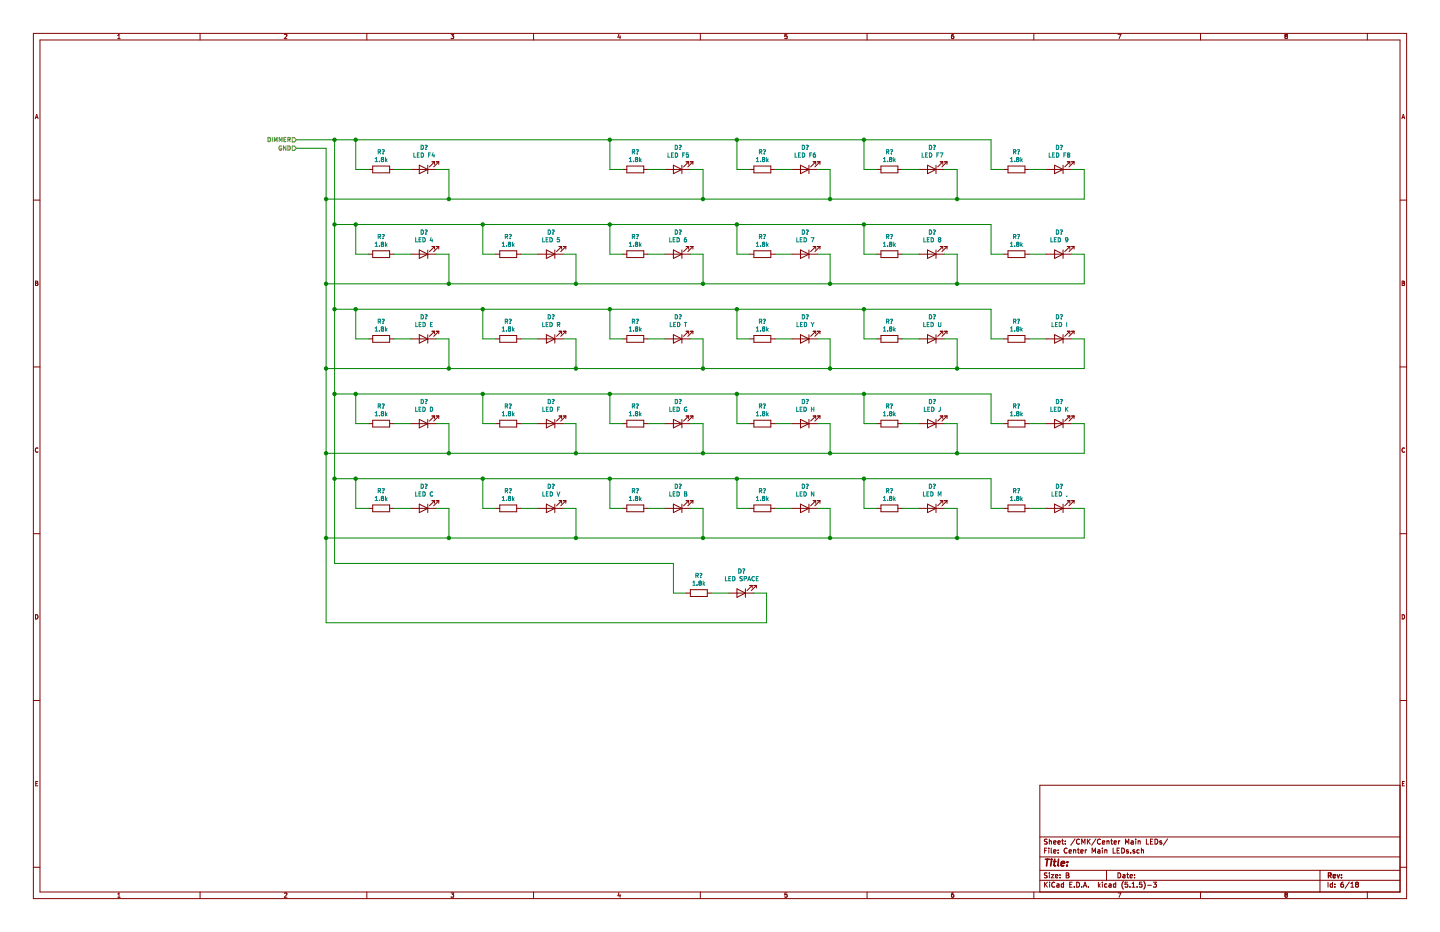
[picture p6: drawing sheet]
EESchema Schematic File Version 4
EELAYER 30 0
EELAYER END
$Descr B 17000 11000
encoding utf-8
Sheet 6 18
Title ""
Date ""
Rev ""
Comp ""
Comment1 ""
Comment2 ""
Comment3 ""
Comment4 ""
$EndDescr
Text HLabel 3500 1650 0    50   Input ~ 0
DIMMER
Text HLabel 3500 1750 0    50   Input ~ 0
GND
$Comp
L Device:R R?
U 1 1
P 4500 2000
AR Path="/5E8C7194/60C027BD/5E9FC203" Ref="R?"  Part="1" 
AR Path="/5E8C755A/5E9909EC/5E9FC203" Ref="R?"  Part="1" 
F 0 "R?" V 4293 2000 50  0000 C CNN
F 1 "1.8k" V 4384 2000 50  0000 C CNN
F 2 "" V 4430 2000 50  0001 C CNN
F 3 "~" H 4500 2000 50  0001 C CNN
	1    4500 2000
	0    1    1    0   
$EndComp
$Comp
L Device:LED D?
U 1 1
P 5000 2000
AR Path="/5E8C7194/60C027BD/5EA00B27" Ref="D?"  Part="1" 
AR Path="/5E8C755A/5E9909EC/5EA00B27" Ref="D?"  Part="1" 
F 0 "D?" H 4993 1745 50  0000 C CNN
F 1 "LED F4" H 4993 1836 50  0000 C CNN
F 2 "" H 5000 2000 50  0001 C CNN
F 3 "~" H 5000 2000 50  0001 C CNN
	1    5000 2000
	-1   0    0    1   
$EndComp
Wire Wire Line
	4650 2000 4850 2000
Wire Wire Line
	5150 2000 5300 2000
Wire Wire Line
	4350 2000 4200 2000
Wire Wire Line
	4200 2000 4200 1650
Wire Wire Line
	5300 2000 5300 2350
$Comp
L Device:R R?
U 1 1
P 7500 2000
AR Path="/5E8C7194/60C027BD/60A6F954" Ref="R?"  Part="1" 
AR Path="/5E8C755A/5E9909EC/60A6F954" Ref="R?"  Part="1" 
F 0 "R?" V 7293 2000 50  0000 C CNN
F 1 "1.8k" V 7384 2000 50  0000 C CNN
F 2 "" V 7430 2000 50  0001 C CNN
F 3 "~" H 7500 2000 50  0001 C CNN
	1    7500 2000
	0    1    1    0   
$EndComp
$Comp
L Device:LED D?
U 1 1
P 8000 2000
AR Path="/5E8C7194/60C027BD/60A6F955" Ref="D?"  Part="1" 
AR Path="/5E8C755A/5E9909EC/60A6F955" Ref="D?"  Part="1" 
F 0 "D?" H 7993 1745 50  0000 C CNN
F 1 "LED F5" H 7993 1836 50  0000 C CNN
F 2 "" H 8000 2000 50  0001 C CNN
F 3 "~" H 8000 2000 50  0001 C CNN
	1    8000 2000
	-1   0    0    1   
$EndComp
Wire Wire Line
	7650 2000 7850 2000
Wire Wire Line
	8150 2000 8300 2000
Wire Wire Line
	7350 2000 7200 2000
Wire Wire Line
	7200 2000 7200 1650
Wire Wire Line
	8300 2000 8300 2350
$Comp
L Device:R R?
U 1 1
P 9000 2000
AR Path="/5E8C7194/60C027BD/5EA03C7C" Ref="R?"  Part="1" 
AR Path="/5E8C755A/5E9909EC/5EA03C7C" Ref="R?"  Part="1" 
F 0 "R?" V 8793 2000 50  0000 C CNN
F 1 "1.8k" V 8884 2000 50  0000 C CNN
F 2 "" V 8930 2000 50  0001 C CNN
F 3 "~" H 9000 2000 50  0001 C CNN
	1    9000 2000
	0    1    1    0   
$EndComp
$Comp
L Device:LED D?
U 1 1
P 9500 2000
AR Path="/5E8C7194/60C027BD/5EA03C82" Ref="D?"  Part="1" 
AR Path="/5E8C755A/5E9909EC/5EA03C82" Ref="D?"  Part="1" 
F 0 "D?" H 9493 1745 50  0000 C CNN
F 1 "LED F6" H 9493 1836 50  0000 C CNN
F 2 "" H 9500 2000 50  0001 C CNN
F 3 "~" H 9500 2000 50  0001 C CNN
	1    9500 2000
	-1   0    0    1   
$EndComp
Wire Wire Line
	9150 2000 9350 2000
Wire Wire Line
	9650 2000 9800 2000
Wire Wire Line
	8850 2000 8700 2000
Wire Wire Line
	8700 2000 8700 1650
Wire Wire Line
	9800 2000 9800 2350
$Comp
L Device:R R?
U 1 1
P 10500 2000
AR Path="/5E8C7194/60C027BD/5EA046F8" Ref="R?"  Part="1" 
AR Path="/5E8C755A/5E9909EC/5EA046F8" Ref="R?"  Part="1" 
F 0 "R?" V 10293 2000 50  0000 C CNN
F 1 "1.8k" V 10384 2000 50  0000 C CNN
F 2 "" V 10430 2000 50  0001 C CNN
F 3 "~" H 10500 2000 50  0001 C CNN
	1    10500 2000
	0    1    1    0   
$EndComp
$Comp
L Device:LED D?
U 1 1
P 11000 2000
AR Path="/5E8C7194/60C027BD/5EA046FE" Ref="D?"  Part="1" 
AR Path="/5E8C755A/5E9909EC/5EA046FE" Ref="D?"  Part="1" 
F 0 "D?" H 10993 1745 50  0000 C CNN
F 1 "LED F7" H 10993 1836 50  0000 C CNN
F 2 "" H 11000 2000 50  0001 C CNN
F 3 "~" H 11000 2000 50  0001 C CNN
	1    11000 2000
	-1   0    0    1   
$EndComp
Wire Wire Line
	10650 2000 10850 2000
Wire Wire Line
	11150 2000 11300 2000
Wire Wire Line
	10350 2000 10200 2000
Wire Wire Line
	10200 2000 10200 1650
Wire Wire Line
	11300 2000 11300 2350
$Comp
L Device:R R?
U 1 1
P 12000 2000
AR Path="/5E8C7194/60C027BD/5EA0527B" Ref="R?"  Part="1" 
AR Path="/5E8C755A/5E9909EC/5EA0527B" Ref="R?"  Part="1" 
F 0 "R?" V 11793 2000 50  0000 C CNN
F 1 "1.8k" V 11884 2000 50  0000 C CNN
F 2 "" V 11930 2000 50  0001 C CNN
F 3 "~" H 12000 2000 50  0001 C CNN
	1    12000 2000
	0    1    1    0   
$EndComp
$Comp
L Device:LED D?
U 1 1
P 12500 2000
AR Path="/5E8C7194/60C027BD/5EA05281" Ref="D?"  Part="1" 
AR Path="/5E8C755A/5E9909EC/5EA05281" Ref="D?"  Part="1" 
F 0 "D?" H 12493 1745 50  0000 C CNN
F 1 "LED F8" H 12493 1836 50  0000 C CNN
F 2 "" H 12500 2000 50  0001 C CNN
F 3 "~" H 12500 2000 50  0001 C CNN
	1    12500 2000
	-1   0    0    1   
$EndComp
Wire Wire Line
	12150 2000 12350 2000
Wire Wire Line
	12650 2000 12800 2000
Wire Wire Line
	11850 2000 11700 2000
Wire Wire Line
	11700 2000 11700 1650
Wire Wire Line
	12800 2000 12800 2350
$Comp
L Device:R R?
U 1 1
P 4500 3000
AR Path="/5E8C7194/60C027BD/5EA1C309" Ref="R?"  Part="1" 
AR Path="/5E8C755A/5E9909EC/5EA1C309" Ref="R?"  Part="1" 
F 0 "R?" V 4293 3000 50  0000 C CNN
F 1 "1.8k" V 4384 3000 50  0000 C CNN
F 2 "" V 4430 3000 50  0001 C CNN
F 3 "~" H 4500 3000 50  0001 C CNN
	1    4500 3000
	0    1    1    0   
$EndComp
$Comp
L Device:LED D?
U 1 1
P 5000 3000
AR Path="/5E8C7194/60C027BD/5EA1C30F" Ref="D?"  Part="1" 
AR Path="/5E8C755A/5E9909EC/5EA1C30F" Ref="D?"  Part="1" 
F 0 "D?" H 4993 2745 50  0000 C CNN
F 1 "LED 4" H 4993 2836 50  0000 C CNN
F 2 "" H 5000 3000 50  0001 C CNN
F 3 "~" H 5000 3000 50  0001 C CNN
	1    5000 3000
	-1   0    0    1   
$EndComp
Wire Wire Line
	4650 3000 4850 3000
Wire Wire Line
	5150 3000 5300 3000
Wire Wire Line
	4350 3000 4200 3000
Wire Wire Line
	4200 3000 4200 2650
Wire Wire Line
	5300 3000 5300 3350
$Comp
L Device:R R?
U 1 1
P 6000 3000
AR Path="/5E8C7194/60C027BD/5EA1C31A" Ref="R?"  Part="1" 
AR Path="/5E8C755A/5E9909EC/5EA1C31A" Ref="R?"  Part="1" 
F 0 "R?" V 5793 3000 50  0000 C CNN
F 1 "1.8k" V 5884 3000 50  0000 C CNN
F 2 "" V 5930 3000 50  0001 C CNN
F 3 "~" H 6000 3000 50  0001 C CNN
	1    6000 3000
	0    1    1    0   
$EndComp
$Comp
L Device:LED D?
U 1 1
P 6500 3000
AR Path="/5E8C7194/60C027BD/5EA1C320" Ref="D?"  Part="1" 
AR Path="/5E8C755A/5E9909EC/5EA1C320" Ref="D?"  Part="1" 
F 0 "D?" H 6493 2745 50  0000 C CNN
F 1 "LED 5" H 6493 2836 50  0000 C CNN
F 2 "" H 6500 3000 50  0001 C CNN
F 3 "~" H 6500 3000 50  0001 C CNN
	1    6500 3000
	-1   0    0    1   
$EndComp
Wire Wire Line
	6150 3000 6350 3000
Wire Wire Line
	6650 3000 6800 3000
Wire Wire Line
	5850 3000 5700 3000
Wire Wire Line
	5700 3000 5700 2650
Wire Wire Line
	6800 3000 6800 3350
$Comp
L Device:R R?
U 1 1
P 7500 3000
AR Path="/5E8C7194/60C027BD/60A6F95C" Ref="R?"  Part="1" 
AR Path="/5E8C755A/5E9909EC/60A6F95C" Ref="R?"  Part="1" 
F 0 "R?" V 7293 3000 50  0000 C CNN
F 1 "1.8k" V 7384 3000 50  0000 C CNN
F 2 "" V 7430 3000 50  0001 C CNN
F 3 "~" H 7500 3000 50  0001 C CNN
	1    7500 3000
	0    1    1    0   
$EndComp
$Comp
L Device:LED D?
U 1 1
P 8000 3000
AR Path="/5E8C7194/60C027BD/5EA1C331" Ref="D?"  Part="1" 
AR Path="/5E8C755A/5E9909EC/5EA1C331" Ref="D?"  Part="1" 
F 0 "D?" H 7993 2745 50  0000 C CNN
F 1 "LED 6" H 7993 2836 50  0000 C CNN
F 2 "" H 8000 3000 50  0001 C CNN
F 3 "~" H 8000 3000 50  0001 C CNN
	1    8000 3000
	-1   0    0    1   
$EndComp
Wire Wire Line
	7650 3000 7850 3000
Wire Wire Line
	8150 3000 8300 3000
Wire Wire Line
	7350 3000 7200 3000
Wire Wire Line
	7200 3000 7200 2650
Wire Wire Line
	8300 3000 8300 3350
$Comp
L Device:R R?
U 1 1
P 9000 3000
AR Path="/5E8C7194/60C027BD/5EA1C33C" Ref="R?"  Part="1" 
AR Path="/5E8C755A/5E9909EC/5EA1C33C" Ref="R?"  Part="1" 
F 0 "R?" V 8793 3000 50  0000 C CNN
F 1 "1.8k" V 8884 3000 50  0000 C CNN
F 2 "" V 8930 3000 50  0001 C CNN
F 3 "~" H 9000 3000 50  0001 C CNN
	1    9000 3000
	0    1    1    0   
$EndComp
$Comp
L Device:LED D?
U 1 1
P 9500 3000
AR Path="/5E8C7194/60C027BD/5EA1C342" Ref="D?"  Part="1" 
AR Path="/5E8C755A/5E9909EC/5EA1C342" Ref="D?"  Part="1" 
F 0 "D?" H 9493 2745 50  0000 C CNN
F 1 "LED 7" H 9493 2836 50  0000 C CNN
F 2 "" H 9500 3000 50  0001 C CNN
F 3 "~" H 9500 3000 50  0001 C CNN
	1    9500 3000
	-1   0    0    1   
$EndComp
Wire Wire Line
	9150 3000 9350 3000
Wire Wire Line
	9650 3000 9800 3000
Wire Wire Line
	8850 3000 8700 3000
Wire Wire Line
	8700 3000 8700 2650
Wire Wire Line
	9800 3000 9800 3350
$Comp
L Device:R R?
U 1 1
P 10500 3000
AR Path="/5E8C7194/60C027BD/5EA1C34D" Ref="R?"  Part="1" 
AR Path="/5E8C755A/5E9909EC/5EA1C34D" Ref="R?"  Part="1" 
F 0 "R?" V 10293 3000 50  0000 C CNN
F 1 "1.8k" V 10384 3000 50  0000 C CNN
F 2 "" V 10430 3000 50  0001 C CNN
F 3 "~" H 10500 3000 50  0001 C CNN
	1    10500 3000
	0    1    1    0   
$EndComp
$Comp
L Device:LED D?
U 1 1
P 11000 3000
AR Path="/5E8C7194/60C027BD/60A6F961" Ref="D?"  Part="1" 
AR Path="/5E8C755A/5E9909EC/60A6F961" Ref="D?"  Part="1" 
F 0 "D?" H 10993 2745 50  0000 C CNN
F 1 "LED 8" H 10993 2836 50  0000 C CNN
F 2 "" H 11000 3000 50  0001 C CNN
F 3 "~" H 11000 3000 50  0001 C CNN
	1    11000 3000
	-1   0    0    1   
$EndComp
Wire Wire Line
	10650 3000 10850 3000
Wire Wire Line
	11150 3000 11300 3000
Wire Wire Line
	10350 3000 10200 3000
Wire Wire Line
	10200 3000 10200 2650
Wire Wire Line
	11300 3000 11300 3350
$Comp
L Device:R R?
U 1 1
P 12000 3000
AR Path="/5E8C7194/60C027BD/5EA1C35E" Ref="R?"  Part="1" 
AR Path="/5E8C755A/5E9909EC/5EA1C35E" Ref="R?"  Part="1" 
F 0 "R?" V 11793 3000 50  0000 C CNN
F 1 "1.8k" V 11884 3000 50  0000 C CNN
F 2 "" V 11930 3000 50  0001 C CNN
F 3 "~" H 12000 3000 50  0001 C CNN
	1    12000 3000
	0    1    1    0   
$EndComp
$Comp
L Device:LED D?
U 1 1
P 12500 3000
AR Path="/5E8C7194/60C027BD/60A6F963" Ref="D?"  Part="1" 
AR Path="/5E8C755A/5E9909EC/60A6F963" Ref="D?"  Part="1" 
F 0 "D?" H 12493 2745 50  0000 C CNN
F 1 "LED 9" H 12493 2836 50  0000 C CNN
F 2 "" H 12500 3000 50  0001 C CNN
F 3 "~" H 12500 3000 50  0001 C CNN
	1    12500 3000
	-1   0    0    1   
$EndComp
Wire Wire Line
	12150 3000 12350 3000
Wire Wire Line
	12650 3000 12800 3000
Wire Wire Line
	11850 3000 11700 3000
Wire Wire Line
	11700 3000 11700 2650
Wire Wire Line
	12800 3000 12800 3350
$Comp
L Device:R R?
U 1 1
P 4500 4000
AR Path="/5E8C7194/60C027BD/5EA542B8" Ref="R?"  Part="1" 
AR Path="/5E8C755A/5E9909EC/5EA542B8" Ref="R?"  Part="1" 
F 0 "R?" V 4293 4000 50  0000 C CNN
F 1 "1.8k" V 4384 4000 50  0000 C CNN
F 2 "" V 4430 4000 50  0001 C CNN
F 3 "~" H 4500 4000 50  0001 C CNN
	1    4500 4000
	0    1    1    0   
$EndComp
$Comp
L Device:LED D?
U 1 1
P 5000 4000
AR Path="/5E8C7194/60C027BD/5EA542BE" Ref="D?"  Part="1" 
AR Path="/5E8C755A/5E9909EC/5EA542BE" Ref="D?"  Part="1" 
F 0 "D?" H 4993 3745 50  0000 C CNN
F 1 "LED E" H 4993 3836 50  0000 C CNN
F 2 "" H 5000 4000 50  0001 C CNN
F 3 "~" H 5000 4000 50  0001 C CNN
	1    5000 4000
	-1   0    0    1   
$EndComp
Wire Wire Line
	4650 4000 4850 4000
Wire Wire Line
	5150 4000 5300 4000
Wire Wire Line
	4350 4000 4200 4000
Wire Wire Line
	4200 4000 4200 3650
Wire Wire Line
	5300 4000 5300 4350
$Comp
L Device:R R?
U 1 1
P 6000 4000
AR Path="/5E8C7194/60C027BD/5EA542C9" Ref="R?"  Part="1" 
AR Path="/5E8C755A/5E9909EC/5EA542C9" Ref="R?"  Part="1" 
F 0 "R?" V 5793 4000 50  0000 C CNN
F 1 "1.8k" V 5884 4000 50  0000 C CNN
F 2 "" V 5930 4000 50  0001 C CNN
F 3 "~" H 6000 4000 50  0001 C CNN
	1    6000 4000
	0    1    1    0   
$EndComp
$Comp
L Device:LED D?
U 1 1
P 6500 4000
AR Path="/5E8C7194/60C027BD/5EA542CF" Ref="D?"  Part="1" 
AR Path="/5E8C755A/5E9909EC/5EA542CF" Ref="D?"  Part="1" 
F 0 "D?" H 6493 3745 50  0000 C CNN
F 1 "LED R" H 6493 3836 50  0000 C CNN
F 2 "" H 6500 4000 50  0001 C CNN
F 3 "~" H 6500 4000 50  0001 C CNN
	1    6500 4000
	-1   0    0    1   
$EndComp
Wire Wire Line
	6150 4000 6350 4000
Wire Wire Line
	6650 4000 6800 4000
Wire Wire Line
	5850 4000 5700 4000
Wire Wire Line
	5700 4000 5700 3650
Wire Wire Line
	6800 4000 6800 4350
$Comp
L Device:R R?
U 1 1
P 7500 4000
AR Path="/5E8C7194/60C027BD/5EA542DA" Ref="R?"  Part="1" 
AR Path="/5E8C755A/5E9909EC/5EA542DA" Ref="R?"  Part="1" 
F 0 "R?" V 7293 4000 50  0000 C CNN
F 1 "1.8k" V 7384 4000 50  0000 C CNN
F 2 "" V 7430 4000 50  0001 C CNN
F 3 "~" H 7500 4000 50  0001 C CNN
	1    7500 4000
	0    1    1    0   
$EndComp
$Comp
L Device:LED D?
U 1 1
P 8000 4000
AR Path="/5E8C7194/60C027BD/5EA542E0" Ref="D?"  Part="1" 
AR Path="/5E8C755A/5E9909EC/5EA542E0" Ref="D?"  Part="1" 
F 0 "D?" H 7993 3745 50  0000 C CNN
F 1 "LED T" H 7993 3836 50  0000 C CNN
F 2 "" H 8000 4000 50  0001 C CNN
F 3 "~" H 8000 4000 50  0001 C CNN
	1    8000 4000
	-1   0    0    1   
$EndComp
Wire Wire Line
	7650 4000 7850 4000
Wire Wire Line
	8150 4000 8300 4000
Wire Wire Line
	7350 4000 7200 4000
Wire Wire Line
	7200 4000 7200 3650
Wire Wire Line
	8300 4000 8300 4350
$Comp
L Device:R R?
U 1 1
P 9000 4000
AR Path="/5E8C7194/60C027BD/5EA542EB" Ref="R?"  Part="1" 
AR Path="/5E8C755A/5E9909EC/5EA542EB" Ref="R?"  Part="1" 
F 0 "R?" V 8793 4000 50  0000 C CNN
F 1 "1.8k" V 8884 4000 50  0000 C CNN
F 2 "" V 8930 4000 50  0001 C CNN
F 3 "~" H 9000 4000 50  0001 C CNN
	1    9000 4000
	0    1    1    0   
$EndComp
$Comp
L Device:LED D?
U 1 1
P 9500 4000
AR Path="/5E8C7194/60C027BD/60A6F965" Ref="D?"  Part="1" 
AR Path="/5E8C755A/5E9909EC/60A6F965" Ref="D?"  Part="1" 
F 0 "D?" H 9493 3745 50  0000 C CNN
F 1 "LED Y" H 9493 3836 50  0000 C CNN
F 2 "" H 9500 4000 50  0001 C CNN
F 3 "~" H 9500 4000 50  0001 C CNN
	1    9500 4000
	-1   0    0    1   
$EndComp
Wire Wire Line
	9150 4000 9350 4000
Wire Wire Line
	9650 4000 9800 4000
Wire Wire Line
	8850 4000 8700 4000
Wire Wire Line
	8700 4000 8700 3650
Wire Wire Line
	9800 4000 9800 4350
$Comp
L Device:R R?
U 1 1
P 10500 4000
AR Path="/5E8C7194/60C027BD/5EA542FC" Ref="R?"  Part="1" 
AR Path="/5E8C755A/5E9909EC/5EA542FC" Ref="R?"  Part="1" 
F 0 "R?" V 10293 4000 50  0000 C CNN
F 1 "1.8k" V 10384 4000 50  0000 C CNN
F 2 "" V 10430 4000 50  0001 C CNN
F 3 "~" H 10500 4000 50  0001 C CNN
	1    10500 4000
	0    1    1    0   
$EndComp
$Comp
L Device:LED D?
U 1 1
P 11000 4000
AR Path="/5E8C7194/60C027BD/5EA54302" Ref="D?"  Part="1" 
AR Path="/5E8C755A/5E9909EC/5EA54302" Ref="D?"  Part="1" 
F 0 "D?" H 10993 3745 50  0000 C CNN
F 1 "LED U" H 10993 3836 50  0000 C CNN
F 2 "" H 11000 4000 50  0001 C CNN
F 3 "~" H 11000 4000 50  0001 C CNN
	1    11000 4000
	-1   0    0    1   
$EndComp
Wire Wire Line
	10650 4000 10850 4000
Wire Wire Line
	11150 4000 11300 4000
Wire Wire Line
	10350 4000 10200 4000
Wire Wire Line
	10200 4000 10200 3650
Wire Wire Line
	11300 4000 11300 4350
$Comp
L Device:R R?
U 1 1
P 12000 4000
AR Path="/5E8C7194/60C027BD/5EA5430D" Ref="R?"  Part="1" 
AR Path="/5E8C755A/5E9909EC/5EA5430D" Ref="R?"  Part="1" 
F 0 "R?" V 11793 4000 50  0000 C CNN
F 1 "1.8k" V 11884 4000 50  0000 C CNN
F 2 "" V 11930 4000 50  0001 C CNN
F 3 "~" H 12000 4000 50  0001 C CNN
	1    12000 4000
	0    1    1    0   
$EndComp
$Comp
L Device:LED D?
U 1 1
P 12500 4000
AR Path="/5E8C7194/60C027BD/5EA54313" Ref="D?"  Part="1" 
AR Path="/5E8C755A/5E9909EC/5EA54313" Ref="D?"  Part="1" 
F 0 "D?" H 12493 3745 50  0000 C CNN
F 1 "LED I" H 12493 3836 50  0000 C CNN
F 2 "" H 12500 4000 50  0001 C CNN
F 3 "~" H 12500 4000 50  0001 C CNN
	1    12500 4000
	-1   0    0    1   
$EndComp
Wire Wire Line
	12150 4000 12350 4000
Wire Wire Line
	12650 4000 12800 4000
Wire Wire Line
	11850 4000 11700 4000
Wire Wire Line
	11700 4000 11700 3650
Wire Wire Line
	12800 4000 12800 4350
$Comp
L Device:R R?
U 1 1
P 4500 5000
AR Path="/5E8C7194/60C027BD/5EA58CB4" Ref="R?"  Part="1" 
AR Path="/5E8C755A/5E9909EC/5EA58CB4" Ref="R?"  Part="1" 
F 0 "R?" V 4293 5000 50  0000 C CNN
F 1 "1.8k" V 4384 5000 50  0000 C CNN
F 2 "" V 4430 5000 50  0001 C CNN
F 3 "~" H 4500 5000 50  0001 C CNN
	1    4500 5000
	0    1    1    0   
$EndComp
$Comp
L Device:LED D?
U 1 1
P 5000 5000
AR Path="/5E8C7194/60C027BD/5EA58CBA" Ref="D?"  Part="1" 
AR Path="/5E8C755A/5E9909EC/5EA58CBA" Ref="D?"  Part="1" 
F 0 "D?" H 4993 4745 50  0000 C CNN
F 1 "LED D" H 4993 4836 50  0000 C CNN
F 2 "" H 5000 5000 50  0001 C CNN
F 3 "~" H 5000 5000 50  0001 C CNN
	1    5000 5000
	-1   0    0    1   
$EndComp
Wire Wire Line
	4650 5000 4850 5000
Wire Wire Line
	5150 5000 5300 5000
Wire Wire Line
	4350 5000 4200 5000
Wire Wire Line
	4200 5000 4200 4650
Wire Wire Line
	5300 5000 5300 5350
$Comp
L Device:R R?
U 1 1
P 6000 5000
AR Path="/5E8C7194/60C027BD/5EA58CC5" Ref="R?"  Part="1" 
AR Path="/5E8C755A/5E9909EC/5EA58CC5" Ref="R?"  Part="1" 
F 0 "R?" V 5793 5000 50  0000 C CNN
F 1 "1.8k" V 5884 5000 50  0000 C CNN
F 2 "" V 5930 5000 50  0001 C CNN
F 3 "~" H 6000 5000 50  0001 C CNN
	1    6000 5000
	0    1    1    0   
$EndComp
$Comp
L Device:LED D?
U 1 1
P 6500 5000
AR Path="/5E8C7194/60C027BD/5EA58CCB" Ref="D?"  Part="1" 
AR Path="/5E8C755A/5E9909EC/5EA58CCB" Ref="D?"  Part="1" 
F 0 "D?" H 6493 4745 50  0000 C CNN
F 1 "LED F" H 6493 4836 50  0000 C CNN
F 2 "" H 6500 5000 50  0001 C CNN
F 3 "~" H 6500 5000 50  0001 C CNN
	1    6500 5000
	-1   0    0    1   
$EndComp
Wire Wire Line
	6150 5000 6350 5000
Wire Wire Line
	6650 5000 6800 5000
Wire Wire Line
	5850 5000 5700 5000
Wire Wire Line
	5700 5000 5700 4650
Wire Wire Line
	6800 5000 6800 5350
$Comp
L Device:R R?
U 1 1
P 7500 5000
AR Path="/5E8C7194/60C027BD/5EA58CD6" Ref="R?"  Part="1" 
AR Path="/5E8C755A/5E9909EC/5EA58CD6" Ref="R?"  Part="1" 
F 0 "R?" V 7293 5000 50  0000 C CNN
F 1 "1.8k" V 7384 5000 50  0000 C CNN
F 2 "" V 7430 5000 50  0001 C CNN
F 3 "~" H 7500 5000 50  0001 C CNN
	1    7500 5000
	0    1    1    0   
$EndComp
$Comp
L Device:LED D?
U 1 1
P 8000 5000
AR Path="/5E8C7194/60C027BD/5EA58CDC" Ref="D?"  Part="1" 
AR Path="/5E8C755A/5E9909EC/5EA58CDC" Ref="D?"  Part="1" 
F 0 "D?" H 7993 4745 50  0000 C CNN
F 1 "LED G" H 7993 4836 50  0000 C CNN
F 2 "" H 8000 5000 50  0001 C CNN
F 3 "~" H 8000 5000 50  0001 C CNN
	1    8000 5000
	-1   0    0    1   
$EndComp
Wire Wire Line
	7650 5000 7850 5000
Wire Wire Line
	8150 5000 8300 5000
Wire Wire Line
	7350 5000 7200 5000
Wire Wire Line
	7200 5000 7200 4650
Wire Wire Line
	8300 5000 8300 5350
$Comp
L Device:R R?
U 1 1
P 9000 5000
AR Path="/5E8C7194/60C027BD/60A6F96A" Ref="R?"  Part="1" 
AR Path="/5E8C755A/5E9909EC/60A6F96A" Ref="R?"  Part="1" 
F 0 "R?" V 8793 5000 50  0000 C CNN
F 1 "1.8k" V 8884 5000 50  0000 C CNN
F 2 "" V 8930 5000 50  0001 C CNN
F 3 "~" H 9000 5000 50  0001 C CNN
	1    9000 5000
	0    1    1    0   
$EndComp
$Comp
L Device:LED D?
U 1 1
P 9500 5000
AR Path="/5E8C7194/60C027BD/5EA58CED" Ref="D?"  Part="1" 
AR Path="/5E8C755A/5E9909EC/5EA58CED" Ref="D?"  Part="1" 
F 0 "D?" H 9493 4745 50  0000 C CNN
F 1 "LED H" H 9493 4836 50  0000 C CNN
F 2 "" H 9500 5000 50  0001 C CNN
F 3 "~" H 9500 5000 50  0001 C CNN
	1    9500 5000
	-1   0    0    1   
$EndComp
Wire Wire Line
	9150 5000 9350 5000
Wire Wire Line
	9650 5000 9800 5000
Wire Wire Line
	8850 5000 8700 5000
Wire Wire Line
	8700 5000 8700 4650
Wire Wire Line
	9800 5000 9800 5350
$Comp
L Device:R R?
U 1 1
P 10500 5000
AR Path="/5E8C7194/60C027BD/5EA58CF8" Ref="R?"  Part="1" 
AR Path="/5E8C755A/5E9909EC/5EA58CF8" Ref="R?"  Part="1" 
F 0 "R?" V 10293 5000 50  0000 C CNN
F 1 "1.8k" V 10384 5000 50  0000 C CNN
F 2 "" V 10430 5000 50  0001 C CNN
F 3 "~" H 10500 5000 50  0001 C CNN
	1    10500 5000
	0    1    1    0   
$EndComp
$Comp
L Device:LED D?
U 1 1
P 11000 5000
AR Path="/5E8C7194/60C027BD/60A6F96D" Ref="D?"  Part="1" 
AR Path="/5E8C755A/5E9909EC/60A6F96D" Ref="D?"  Part="1" 
F 0 "D?" H 10993 4745 50  0000 C CNN
F 1 "LED J" H 10993 4836 50  0000 C CNN
F 2 "" H 11000 5000 50  0001 C CNN
F 3 "~" H 11000 5000 50  0001 C CNN
	1    11000 5000
	-1   0    0    1   
$EndComp
Wire Wire Line
	10650 5000 10850 5000
Wire Wire Line
	11150 5000 11300 5000
Wire Wire Line
	10350 5000 10200 5000
Wire Wire Line
	10200 5000 10200 4650
Wire Wire Line
	11300 5000 11300 5350
$Comp
L Device:R R?
U 1 1
P 12000 5000
AR Path="/5E8C7194/60C027BD/5EA58D09" Ref="R?"  Part="1" 
AR Path="/5E8C755A/5E9909EC/5EA58D09" Ref="R?"  Part="1" 
F 0 "R?" V 11793 5000 50  0000 C CNN
F 1 "1.8k" V 11884 5000 50  0000 C CNN
F 2 "" V 11930 5000 50  0001 C CNN
F 3 "~" H 12000 5000 50  0001 C CNN
	1    12000 5000
	0    1    1    0   
$EndComp
$Comp
L Device:LED D?
U 1 1
P 12500 5000
AR Path="/5E8C7194/60C027BD/5EA58D0F" Ref="D?"  Part="1" 
AR Path="/5E8C755A/5E9909EC/5EA58D0F" Ref="D?"  Part="1" 
F 0 "D?" H 12493 4745 50  0000 C CNN
F 1 "LED K" H 12493 4836 50  0000 C CNN
F 2 "" H 12500 5000 50  0001 C CNN
F 3 "~" H 12500 5000 50  0001 C CNN
	1    12500 5000
	-1   0    0    1   
$EndComp
Wire Wire Line
	12150 5000 12350 5000
Wire Wire Line
	12650 5000 12800 5000
Wire Wire Line
	11850 5000 11700 5000
Wire Wire Line
	11700 5000 11700 4650
Wire Wire Line
	12800 5000 12800 5350
$Comp
L Device:R R?
U 1 1
P 4500 6000
AR Path="/5E8C7194/60C027BD/5EA5F358" Ref="R?"  Part="1" 
AR Path="/5E8C755A/5E9909EC/5EA5F358" Ref="R?"  Part="1" 
F 0 "R?" V 4293 6000 50  0000 C CNN
F 1 "1.8k" V 4384 6000 50  0000 C CNN
F 2 "" V 4430 6000 50  0001 C CNN
F 3 "~" H 4500 6000 50  0001 C CNN
	1    4500 6000
	0    1    1    0   
$EndComp
$Comp
L Device:LED D?
U 1 1
P 5000 6000
AR Path="/5E8C7194/60C027BD/5EA5F35E" Ref="D?"  Part="1" 
AR Path="/5E8C755A/5E9909EC/5EA5F35E" Ref="D?"  Part="1" 
F 0 "D?" H 4993 5745 50  0000 C CNN
F 1 "LED C" H 4993 5836 50  0000 C CNN
F 2 "" H 5000 6000 50  0001 C CNN
F 3 "~" H 5000 6000 50  0001 C CNN
	1    5000 6000
	-1   0    0    1   
$EndComp
Wire Wire Line
	4650 6000 4850 6000
Wire Wire Line
	5150 6000 5300 6000
Wire Wire Line
	4350 6000 4200 6000
Wire Wire Line
	4200 6000 4200 5650
$Comp
L Device:R R?
U 1 1
P 6000 6000
AR Path="/5E8C7194/60C027BD/5EA5F369" Ref="R?"  Part="1" 
AR Path="/5E8C755A/5E9909EC/5EA5F369" Ref="R?"  Part="1" 
F 0 "R?" V 5793 6000 50  0000 C CNN
F 1 "1.8k" V 5884 6000 50  0000 C CNN
F 2 "" V 5930 6000 50  0001 C CNN
F 3 "~" H 6000 6000 50  0001 C CNN
	1    6000 6000
	0    1    1    0   
$EndComp
$Comp
L Device:LED D?
U 1 1
P 6500 6000
AR Path="/5E8C7194/60C027BD/5EA5F36F" Ref="D?"  Part="1" 
AR Path="/5E8C755A/5E9909EC/5EA5F36F" Ref="D?"  Part="1" 
F 0 "D?" H 6493 5745 50  0000 C CNN
F 1 "LED V" H 6493 5836 50  0000 C CNN
F 2 "" H 6500 6000 50  0001 C CNN
F 3 "~" H 6500 6000 50  0001 C CNN
	1    6500 6000
	-1   0    0    1   
$EndComp
Wire Wire Line
	6150 6000 6350 6000
Wire Wire Line
	6650 6000 6800 6000
Wire Wire Line
	5850 6000 5700 6000
Wire Wire Line
	5700 6000 5700 5650
Wire Wire Line
	6800 6000 6800 6350
$Comp
L Device:R R?
U 1 1
P 7500 6000
AR Path="/5E8C7194/60C027BD/5EA5F37A" Ref="R?"  Part="1" 
AR Path="/5E8C755A/5E9909EC/5EA5F37A" Ref="R?"  Part="1" 
F 0 "R?" V 7293 6000 50  0000 C CNN
F 1 "1.8k" V 7384 6000 50  0000 C CNN
F 2 "" V 7430 6000 50  0001 C CNN
F 3 "~" H 7500 6000 50  0001 C CNN
	1    7500 6000
	0    1    1    0   
$EndComp
$Comp
L Device:LED D?
U 1 1
P 8000 6000
AR Path="/5E8C7194/60C027BD/5EA5F380" Ref="D?"  Part="1" 
AR Path="/5E8C755A/5E9909EC/5EA5F380" Ref="D?"  Part="1" 
F 0 "D?" H 7993 5745 50  0000 C CNN
F 1 "LED B" H 7993 5836 50  0000 C CNN
F 2 "" H 8000 6000 50  0001 C CNN
F 3 "~" H 8000 6000 50  0001 C CNN
	1    8000 6000
	-1   0    0    1   
$EndComp
Wire Wire Line
	7650 6000 7850 6000
Wire Wire Line
	8150 6000 8300 6000
Wire Wire Line
	7350 6000 7200 6000
Wire Wire Line
	7200 6000 7200 5650
Wire Wire Line
	8300 6000 8300 6350
$Comp
L Device:R R?
U 1 1
P 9000 6000
AR Path="/5E8C7194/60C027BD/5EA5F38B" Ref="R?"  Part="1" 
AR Path="/5E8C755A/5E9909EC/5EA5F38B" Ref="R?"  Part="1" 
F 0 "R?" V 8793 6000 50  0000 C CNN
F 1 "1.8k" V 8884 6000 50  0000 C CNN
F 2 "" V 8930 6000 50  0001 C CNN
F 3 "~" H 9000 6000 50  0001 C CNN
	1    9000 6000
	0    1    1    0   
$EndComp
$Comp
L Device:LED D?
U 1 1
P 9500 6000
AR Path="/5E8C7194/60C027BD/5EA5F391" Ref="D?"  Part="1" 
AR Path="/5E8C755A/5E9909EC/5EA5F391" Ref="D?"  Part="1" 
F 0 "D?" H 9493 5745 50  0000 C CNN
F 1 "LED N" H 9493 5836 50  0000 C CNN
F 2 "" H 9500 6000 50  0001 C CNN
F 3 "~" H 9500 6000 50  0001 C CNN
	1    9500 6000
	-1   0    0    1   
$EndComp
Wire Wire Line
	9150 6000 9350 6000
Wire Wire Line
	9650 6000 9800 6000
Wire Wire Line
	8850 6000 8700 6000
Wire Wire Line
	8700 6000 8700 5650
Wire Wire Line
	9800 6000 9800 6350
$Comp
L Device:R R?
U 1 1
P 10500 6000
AR Path="/5E8C7194/60C027BD/5EA5F39C" Ref="R?"  Part="1" 
AR Path="/5E8C755A/5E9909EC/5EA5F39C" Ref="R?"  Part="1" 
F 0 "R?" V 10293 6000 50  0000 C CNN
F 1 "1.8k" V 10384 6000 50  0000 C CNN
F 2 "" V 10430 6000 50  0001 C CNN
F 3 "~" H 10500 6000 50  0001 C CNN
	1    10500 6000
	0    1    1    0   
$EndComp
$Comp
L Device:LED D?
U 1 1
P 11000 6000
AR Path="/5E8C7194/60C027BD/5EA5F3A2" Ref="D?"  Part="1" 
AR Path="/5E8C755A/5E9909EC/5EA5F3A2" Ref="D?"  Part="1" 
F 0 "D?" H 10993 5745 50  0000 C CNN
F 1 "LED M" H 10993 5836 50  0000 C CNN
F 2 "" H 11000 6000 50  0001 C CNN
F 3 "~" H 11000 6000 50  0001 C CNN
	1    11000 6000
	-1   0    0    1   
$EndComp
Wire Wire Line
	10650 6000 10850 6000
Wire Wire Line
	11150 6000 11300 6000
Wire Wire Line
	10350 6000 10200 6000
Wire Wire Line
	10200 6000 10200 5650
Wire Wire Line
	11300 6000 11300 6350
$Comp
L Device:R R?
U 1 1
P 12000 6000
AR Path="/5E8C7194/60C027BD/5EA5F3AD" Ref="R?"  Part="1" 
AR Path="/5E8C755A/5E9909EC/5EA5F3AD" Ref="R?"  Part="1" 
F 0 "R?" V 11793 6000 50  0000 C CNN
F 1 "1.8k" V 11884 6000 50  0000 C CNN
F 2 "" V 11930 6000 50  0001 C CNN
F 3 "~" H 12000 6000 50  0001 C CNN
	1    12000 6000
	0    1    1    0   
$EndComp
$Comp
L Device:LED D?
U 1 1
P 12500 6000
AR Path="/5E8C7194/60C027BD/60A6F975" Ref="D?"  Part="1" 
AR Path="/5E8C755A/5E9909EC/60A6F975" Ref="D?"  Part="1" 
F 0 "D?" H 12493 5745 50  0000 C CNN
F 1 "LED ," H 12493 5836 50  0000 C CNN
F 2 "" H 12500 6000 50  0001 C CNN
F 3 "~" H 12500 6000 50  0001 C CNN
	1    12500 6000
	-1   0    0    1   
$EndComp
Wire Wire Line
	12150 6000 12350 6000
Wire Wire Line
	12650 6000 12800 6000
Wire Wire Line
	11850 6000 11700 6000
Wire Wire Line
	11700 6000 11700 5650
Wire Wire Line
	12800 6000 12800 6350
$Comp
L Device:R R?
U 1 1
P 8250 7000
AR Path="/5E8C7194/60C027BD/5EA7013D" Ref="R?"  Part="1" 
AR Path="/5E8C755A/5E9909EC/5EA7013D" Ref="R?"  Part="1" 
F 0 "R?" V 8043 7000 50  0000 C CNN
F 1 "1.8k" V 8134 7000 50  0000 C CNN
F 2 "" V 8180 7000 50  0001 C CNN
F 3 "~" H 8250 7000 50  0001 C CNN
	1    8250 7000
	0    1    1    0   
$EndComp
$Comp
L Device:LED D?
U 1 1
P 8750 7000
AR Path="/5E8C7194/60C027BD/5EA70143" Ref="D?"  Part="1" 
AR Path="/5E8C755A/5E9909EC/5EA70143" Ref="D?"  Part="1" 
F 0 "D?" H 8743 6745 50  0000 C CNN
F 1 "LED SPACE" H 8743 6836 50  0000 C CNN
F 2 "" H 8750 7000 50  0001 C CNN
F 3 "~" H 8750 7000 50  0001 C CNN
	1    8750 7000
	-1   0    0    1   
$EndComp
Wire Wire Line
	8400 7000 8600 7000
Wire Wire Line
	8900 7000 9050 7000
Wire Wire Line
	8100 7000 7950 7000
Wire Wire Line
	7950 7000 7950 6650
Wire Wire Line
	9050 7000 9050 7350
Wire Wire Line
	3500 1750 3850 1750
Wire Wire Line
	3850 1750 3850 2350
Wire Wire Line
	3850 7350 9050 7350
Wire Wire Line
	12800 2350 11300 2350
Connection ~ 5300 2350
Wire Wire Line
	5300 2350 3850 2350
Connection ~ 8300 2350
Wire Wire Line
	8300 2350 5300 2350
Connection ~ 9800 2350
Wire Wire Line
	9800 2350 8300 2350
Connection ~ 11300 2350
Wire Wire Line
	11300 2350 9800 2350
Wire Wire Line
	12800 3350 11300 3350
Wire Wire Line
	3850 3350 3850 4350
Connection ~ 5300 3350
Wire Wire Line
	5300 3350 3850 3350
Connection ~ 6800 3350
Wire Wire Line
	6800 3350 5300 3350
Connection ~ 8300 3350
Wire Wire Line
	8300 3350 6800 3350
Connection ~ 9800 3350
Wire Wire Line
	9800 3350 8300 3350
Connection ~ 11300 3350
Wire Wire Line
	11300 3350 9800 3350
Wire Wire Line
	12800 4350 11300 4350
Connection ~ 3850 4350
Wire Wire Line
	3850 4350 3850 5350
Connection ~ 5300 4350
Wire Wire Line
	5300 4350 3850 4350
Connection ~ 6800 4350
Wire Wire Line
	6800 4350 5300 4350
Connection ~ 8300 4350
Wire Wire Line
	8300 4350 6800 4350
Connection ~ 9800 4350
Wire Wire Line
	9800 4350 8300 4350
Connection ~ 11300 4350
Wire Wire Line
	11300 4350 9800 4350
Wire Wire Line
	12800 5350 11300 5350
Connection ~ 3850 5350
Wire Wire Line
	3850 5350 3850 6350
Connection ~ 5300 5350
Wire Wire Line
	5300 5350 3850 5350
Connection ~ 6800 5350
Wire Wire Line
	6800 5350 5300 5350
Connection ~ 8300 5350
Wire Wire Line
	8300 5350 6800 5350
Connection ~ 9800 5350
Wire Wire Line
	9800 5350 8300 5350
Connection ~ 11300 5350
Wire Wire Line
	11300 5350 9800 5350
Wire Wire Line
	12800 6350 11300 6350
Connection ~ 3850 6350
Wire Wire Line
	3850 6350 3850 7350
Connection ~ 6800 6350
Wire Wire Line
	6800 6350 5300 6350
Connection ~ 8300 6350
Wire Wire Line
	8300 6350 6800 6350
Connection ~ 9800 6350
Connection ~ 11300 6350
Wire Wire Line
	11300 6350 9800 6350
Wire Wire Line
	3850 2350 3850 3350
Connection ~ 3850 2350
Connection ~ 3850 3350
Wire Wire Line
	11700 1650 10200 1650
Connection ~ 4200 1650
Wire Wire Line
	4200 1650 3950 1650
Connection ~ 7200 1650
Wire Wire Line
	7200 1650 4200 1650
Connection ~ 8700 1650
Wire Wire Line
	8700 1650 7200 1650
Connection ~ 10200 1650
Wire Wire Line
	10200 1650 8700 1650
Wire Wire Line
	7950 6650 3950 6650
Wire Wire Line
	3950 6650 3950 5650
Connection ~ 3950 1650
Wire Wire Line
	3950 1650 3500 1650
Wire Wire Line
	11700 5650 10200 5650
Connection ~ 3950 5650
Wire Wire Line
	3950 5650 3950 4650
Connection ~ 4200 5650
Wire Wire Line
	4200 5650 3950 5650
Connection ~ 5700 5650
Wire Wire Line
	5700 5650 4200 5650
Connection ~ 7200 5650
Wire Wire Line
	7200 5650 5700 5650
Connection ~ 8700 5650
Wire Wire Line
	8700 5650 7200 5650
Connection ~ 10200 5650
Wire Wire Line
	10200 5650 8700 5650
Wire Wire Line
	11700 4650 10200 4650
Connection ~ 3950 4650
Wire Wire Line
	3950 4650 3950 3650
Connection ~ 4200 4650
Wire Wire Line
	4200 4650 3950 4650
Connection ~ 5700 4650
Wire Wire Line
	5700 4650 4200 4650
Connection ~ 7200 4650
Wire Wire Line
	7200 4650 5700 4650
Connection ~ 8700 4650
Wire Wire Line
	8700 4650 7200 4650
Connection ~ 10200 4650
Wire Wire Line
	10200 4650 8700 4650
Wire Wire Line
	11700 3650 10200 3650
Connection ~ 3950 3650
Wire Wire Line
	3950 3650 3950 2650
Connection ~ 4200 3650
Wire Wire Line
	4200 3650 3950 3650
Connection ~ 5700 3650
Wire Wire Line
	5700 3650 4200 3650
Connection ~ 7200 3650
Wire Wire Line
	7200 3650 5700 3650
Connection ~ 8700 3650
Wire Wire Line
	8700 3650 7200 3650
Connection ~ 10200 3650
Wire Wire Line
	10200 3650 8700 3650
Wire Wire Line
	11700 2650 10200 2650
Connection ~ 3950 2650
Wire Wire Line
	3950 2650 3950 1650
Connection ~ 4200 2650
Wire Wire Line
	4200 2650 3950 2650
Connection ~ 5700 2650
Wire Wire Line
	5700 2650 4200 2650
Connection ~ 7200 2650
Wire Wire Line
	7200 2650 5700 2650
Connection ~ 8700 2650
Wire Wire Line
	8700 2650 7200 2650
Connection ~ 10200 2650
Wire Wire Line
	10200 2650 8700 2650
Wire Wire Line
	5300 6000 5300 6350
Connection ~ 5300 6350
Wire Wire Line
	5300 6350 3850 6350
Wire Wire Line
	8300 6350 9800 6350
$EndSCHEMATC
